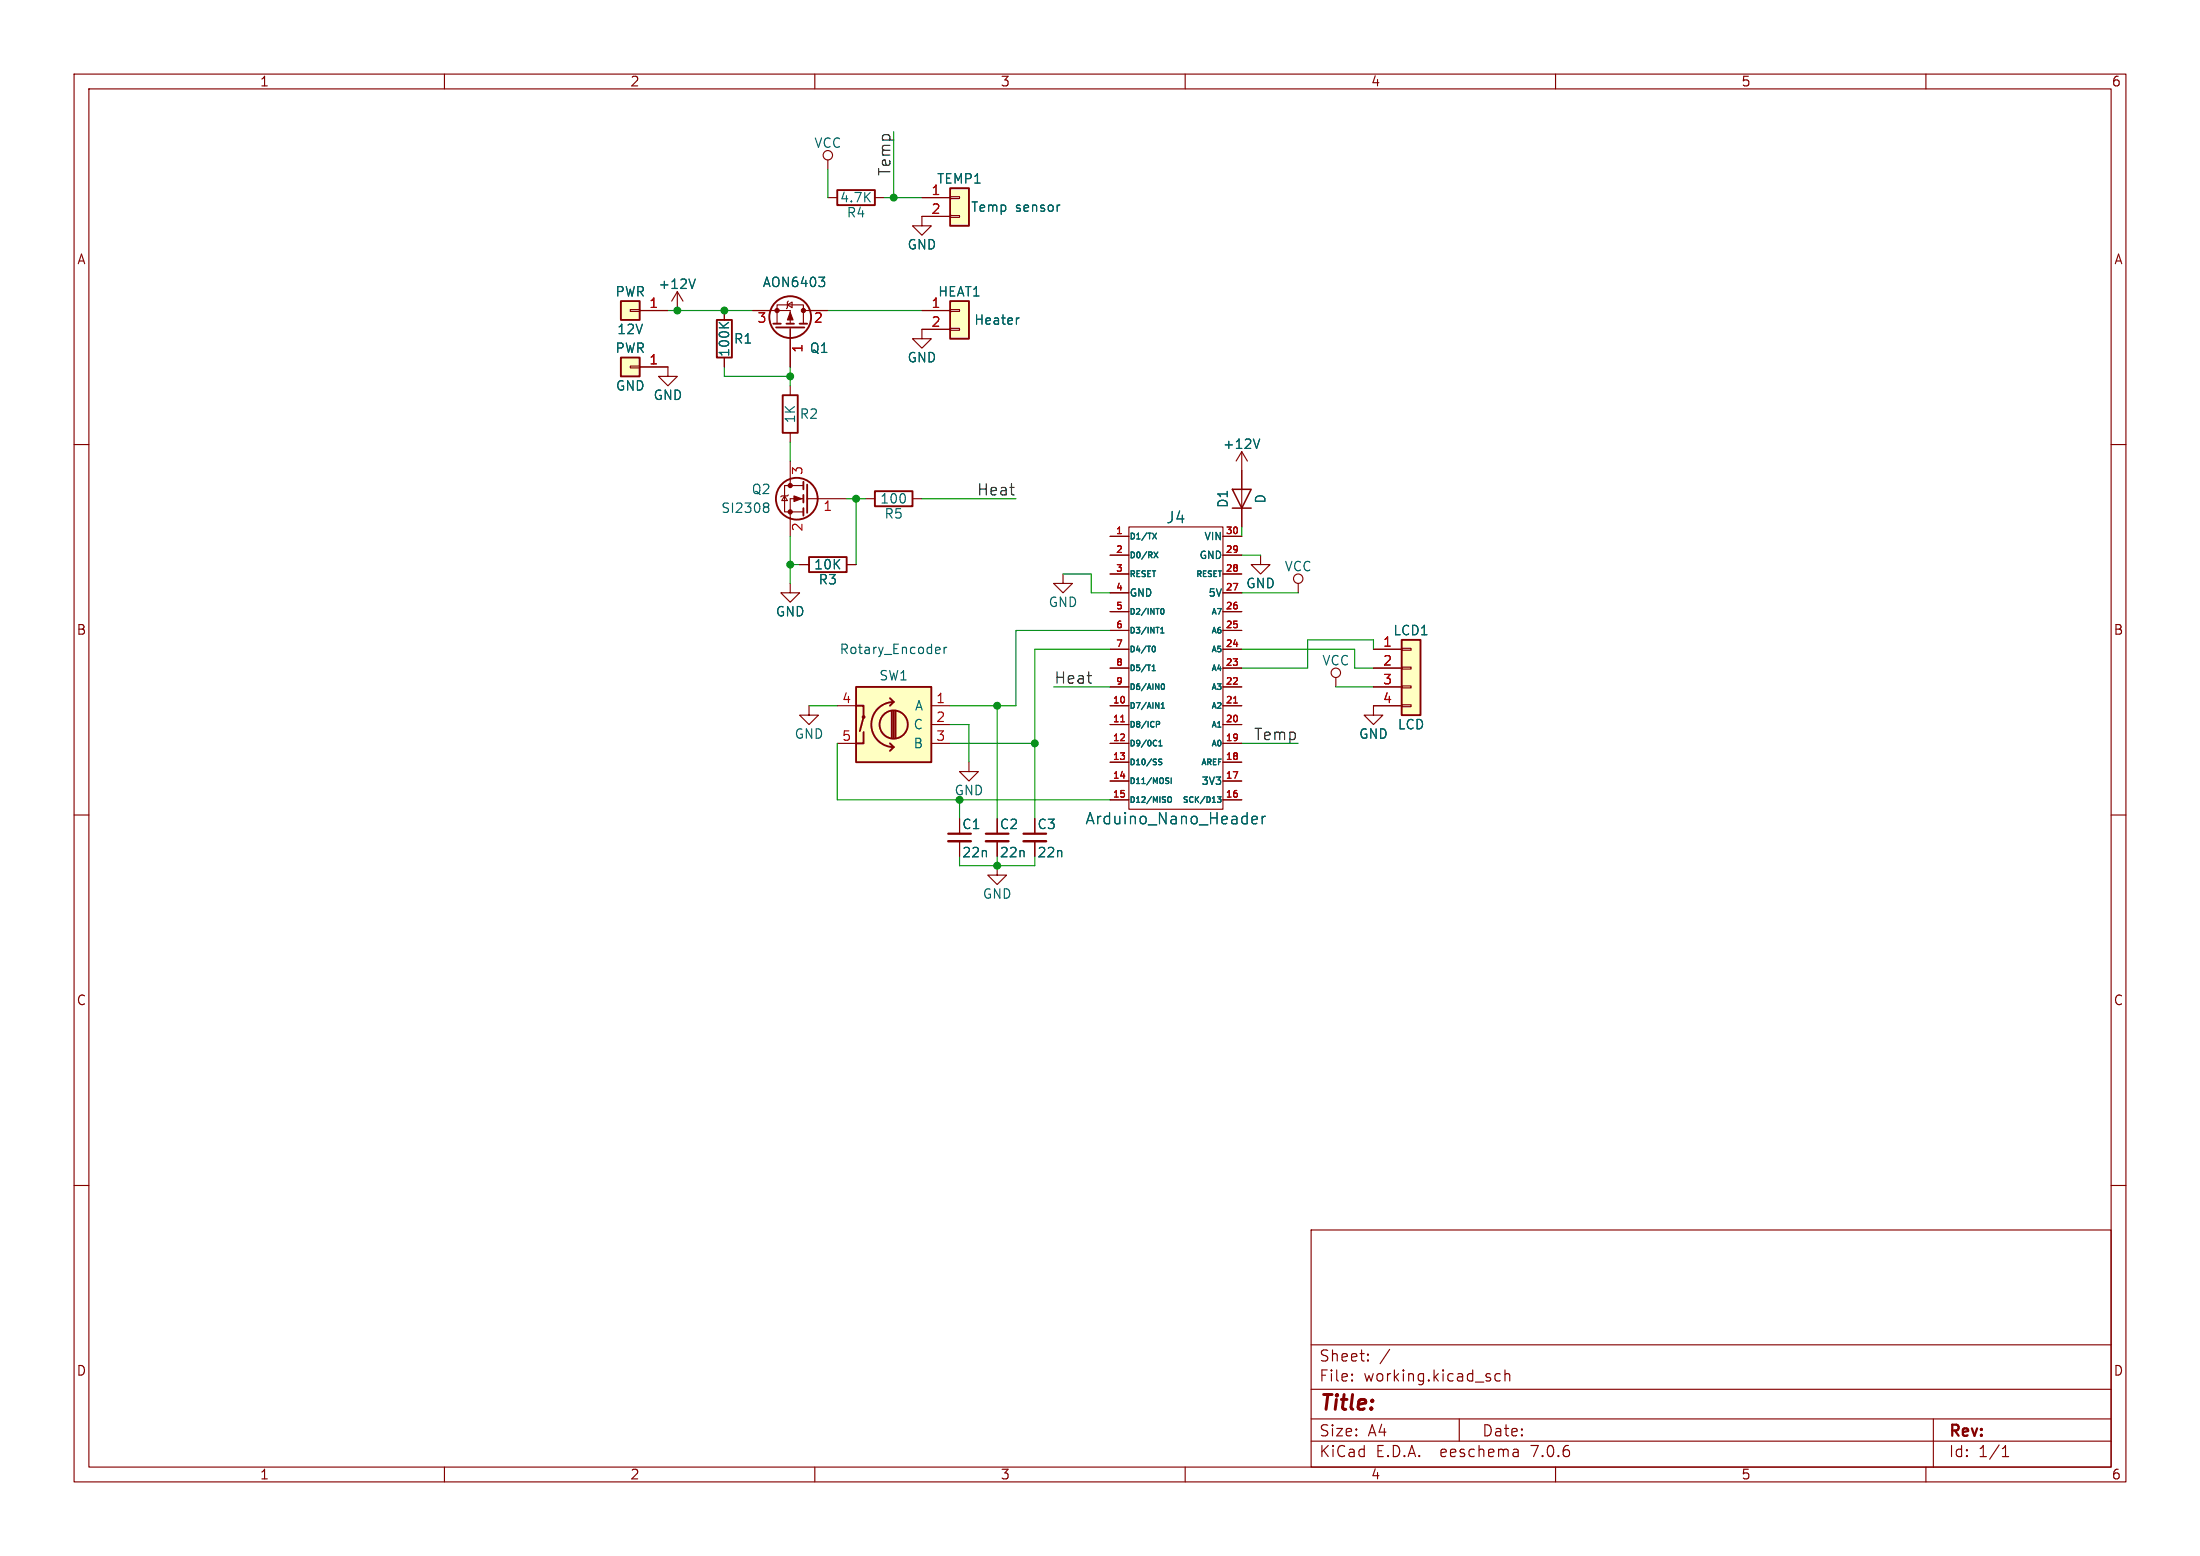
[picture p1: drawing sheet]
(kicad_sch (version 20230121) (generator eeschema)

 (paper "A4")

 (lib_symbols
  (symbol "Heater12VControl-rescue:+12V" (power) (pin_names (offset 0)) (in_bom yes) (on_board yes)
   (property "Reference" "#PWR" (at 0 -3.81 0) (effects (font (size 1.27 1.27)) hide))
   (property "Value" "+12V" (at 0 3.556 0) (effects (font (size 1.27 1.27))))
   (property "Footprint" "" (at 0 0 0) (effects (font (size 1.27 1.27)) hide))
   (property "Datasheet" "" (at 0 0 0) (effects (font (size 1.27 1.27)) hide))
   (symbol "+12V_0_1"
    (polyline (pts (xy -0.762 1.27) (xy 0 2.54)) (stroke (width 0) (type solid)) (fill (type none)))
    (polyline (pts (xy 0 0) (xy 0 2.54)) (stroke (width 0) (type solid)) (fill (type none)))
    (polyline (pts (xy 0 2.54) (xy 0.762 1.27)) (stroke (width 0) (type solid)) (fill (type none))))
   (symbol "+12V_1_1"
    (pin power_in line (at 0 0 90) (length 0) hide (name "+12V" (effects (font (size 1.27 1.27)))) (number "1" (effects (font (size 1.27 1.27)))))))
  (symbol "Heater12VControl-rescue:Arduino_Nano_Header" (pin_names (offset 0.0254)) (in_bom yes) (on_board yes)
   (property "Reference" "J" (at 0 20.32 0) (effects (font (size 1.524 1.524))))
   (property "Value" "Arduino_Nano_Header" (at 0 -20.32 0) (effects (font (size 1.524 1.524))))
   (property "Footprint" "" (at 0 0 0) (effects (font (size 1.524 1.524))))
   (property "Datasheet" "" (at 0 0 0) (effects (font (size 1.524 1.524))))
   (symbol "Arduino_Nano_Header_0_1"
    (rectangle (start 6.35 -19.05) (end -6.35 19.05) (stroke (width 0) (type solid)) (fill (type none))))
   (symbol "Arduino_Nano_Header_1_1"
    (pin passive line (at -8.89 17.78 0) (length 2.54) (name "D1/TX" (effects (font (size 0.7874 0.7874)))) (number "1" (effects (font (size 0.889 0.889)))))
    (pin passive line (at -8.89 -5.08 0) (length 2.54) (name "D7/AIN1" (effects (font (size 0.762 0.762)))) (number "10" (effects (font (size 0.889 0.889)))))
    (pin passive line (at -8.89 -7.62 0) (length 2.54) (name "D8/ICP" (effects (font (size 0.762 0.762)))) (number "11" (effects (font (size 0.889 0.889)))))
    (pin passive line (at -8.89 -10.16 0) (length 2.54) (name "D9/0C1" (effects (font (size 0.762 0.762)))) (number "12" (effects (font (size 0.889 0.889)))))
    (pin passive line (at -8.89 -12.7 0) (length 2.54) (name "D10/SS" (effects (font (size 0.762 0.762)))) (number "13" (effects (font (size 0.889 0.889)))))
    (pin passive line (at -8.89 -15.24 0) (length 2.54) (name "D11/MOSI" (effects (font (size 0.762 0.762)))) (number "14" (effects (font (size 0.889 0.889)))))
    (pin passive line (at -8.89 -17.78 0) (length 2.54) (name "D12/MISO" (effects (font (size 0.762 0.762)))) (number "15" (effects (font (size 0.889 0.889)))))
    (pin passive line (at 8.89 -17.78 180) (length 2.54) (name "SCK/D13" (effects (font (size 0.762 0.762)))) (number "16" (effects (font (size 0.889 0.889)))))
    (pin passive line (at 8.89 -15.24 180) (length 2.54) (name "3V3" (effects (font (size 0.9906 0.9906)))) (number "17" (effects (font (size 0.889 0.889)))))
    (pin passive line (at 8.89 -12.7 180) (length 2.54) (name "AREF" (effects (font (size 0.762 0.762)))) (number "18" (effects (font (size 0.889 0.889)))))
    (pin passive line (at 8.89 -10.16 180) (length 2.54) (name "A0" (effects (font (size 0.762 0.762)))) (number "19" (effects (font (size 0.889 0.889)))))
    (pin passive line (at -8.89 15.24 0) (length 2.54) (name "D0/RX" (effects (font (size 0.7874 0.7874)))) (number "2" (effects (font (size 0.889 0.889)))))
    (pin passive line (at 8.89 -7.62 180) (length 2.54) (name "A1" (effects (font (size 0.762 0.762)))) (number "20" (effects (font (size 0.889 0.889)))))
    (pin passive line (at 8.89 -5.08 180) (length 2.54) (name "A2" (effects (font (size 0.762 0.762)))) (number "21" (effects (font (size 0.889 0.889)))))
    (pin passive line (at 8.89 -2.54 180) (length 2.54) (name "A3" (effects (font (size 0.762 0.762)))) (number "22" (effects (font (size 0.889 0.889)))))
    (pin passive line (at 8.89 0 180) (length 2.54) (name "A4" (effects (font (size 0.762 0.762)))) (number "23" (effects (font (size 0.889 0.889)))))
    (pin passive line (at 8.89 2.54 180) (length 2.54) (name "A5" (effects (font (size 0.762 0.762)))) (number "24" (effects (font (size 0.889 0.889)))))
    (pin passive line (at 8.89 5.08 180) (length 2.54) (name "A6" (effects (font (size 0.762 0.762)))) (number "25" (effects (font (size 0.889 0.889)))))
    (pin passive line (at 8.89 7.62 180) (length 2.54) (name "A7" (effects (font (size 0.762 0.762)))) (number "26" (effects (font (size 0.889 0.889)))))
    (pin passive line (at 8.89 10.16 180) (length 2.54) (name "5V" (effects (font (size 0.9906 0.9906)))) (number "27" (effects (font (size 0.889 0.889)))))
    (pin passive line (at 8.89 12.7 180) (length 2.54) (name "RESET" (effects (font (size 0.762 0.762)))) (number "28" (effects (font (size 0.889 0.889)))))
    (pin passive line (at 8.89 15.24 180) (length 2.54) (name "GND" (effects (font (size 0.9906 0.9906)))) (number "29" (effects (font (size 0.889 0.889)))))
    (pin passive line (at -8.89 12.7 0) (length 2.54) (name "RESET" (effects (font (size 0.7874 0.7874)))) (number "3" (effects (font (size 0.889 0.889)))))
    (pin passive line (at 8.89 17.78 180) (length 2.54) (name "VIN" (effects (font (size 0.9906 0.9906)))) (number "30" (effects (font (size 0.889 0.889)))))
    (pin passive line (at -8.89 10.16 0) (length 2.54) (name "GND" (effects (font (size 0.9906 0.9906)))) (number "4" (effects (font (size 0.889 0.889)))))
    (pin passive line (at -8.89 7.62 0) (length 2.54) (name "D2/INT0" (effects (font (size 0.762 0.762)))) (number "5" (effects (font (size 0.889 0.889)))))
    (pin passive line (at -8.89 5.08 0) (length 2.54) (name "D3/INT1" (effects (font (size 0.762 0.762)))) (number "6" (effects (font (size 0.889 0.889)))))
    (pin passive line (at -8.89 2.54 0) (length 2.54) (name "D4/T0" (effects (font (size 0.762 0.762)))) (number "7" (effects (font (size 0.889 0.889)))))
    (pin passive line (at -8.89 0 0) (length 2.54) (name "D5/T1" (effects (font (size 0.762 0.762)))) (number "8" (effects (font (size 0.889 0.889)))))
    (pin passive line (at -8.89 -2.54 0) (length 2.54) (name "D6/AIN0" (effects (font (size 0.762 0.762)))) (number "9" (effects (font (size 0.889 0.889)))))))
  (symbol "Heater12VControl-rescue:C_Small" (pin_numbers hide) (pin_names (offset 0.254) hide) (in_bom yes) (on_board yes)
   (property "Reference" "C" (at 0.254 1.778 0) (effects (font (size 1.27 1.27)) (justify left)))
   (property "Value" "C_Small" (at 0.254 -2.032 0) (effects (font (size 1.27 1.27)) (justify left)))
   (property "Footprint" "" (at 0 0 0) (effects (font (size 1.27 1.27)) hide))
   (property "Datasheet" "" (at 0 0 0) (effects (font (size 1.27 1.27)) hide))
   (symbol "C_Small_0_1"
    (polyline (pts (xy -1.524 -0.508) (xy 1.524 -0.508)) (stroke (width 0.3302) (type solid)) (fill (type none)))
    (polyline (pts (xy -1.524 0.508) (xy 1.524 0.508)) (stroke (width 0.3048) (type solid)) (fill (type none))))
   (symbol "C_Small_1_1"
    (pin passive line (at 0 2.54 270) (length 2.032) (name "~" (effects (font (size 1.27 1.27)))) (number "1" (effects (font (size 1.27 1.27)))))
    (pin passive line (at 0 -2.54 90) (length 2.032) (name "~" (effects (font (size 1.27 1.27)))) (number "2" (effects (font (size 1.27 1.27)))))))
  (symbol "Heater12VControl-rescue:Conn_01x01" (pin_names (offset 1.016) hide) (in_bom yes) (on_board yes)
   (property "Reference" "J" (at 0 2.54 0) (effects (font (size 1.27 1.27))))
   (property "Value" "Conn_01x01" (at 0 -2.54 0) (effects (font (size 1.27 1.27))))
   (property "Footprint" "" (at 0 0 0) (effects (font (size 1.27 1.27)) hide))
   (property "Datasheet" "" (at 0 0 0) (effects (font (size 1.27 1.27)) hide))
   (symbol "Conn_01x01_1_1"
    (rectangle (start -1.27 0.127) (end 0 -0.127) (stroke (width 0.1524) (type solid)) (fill (type none)))
    (rectangle (start -1.27 1.27) (end 1.27 -1.27) (stroke (width 0.254) (type solid)) (fill (type background)))
    (pin passive line (at -5.08 0 0) (length 3.81) (name "Pin_1" (effects (font (size 1.27 1.27)))) (number "1" (effects (font (size 1.27 1.27)))))))
  (symbol "Heater12VControl-rescue:Conn_01x02" (pin_names (offset 1.016) hide) (in_bom yes) (on_board yes)
   (property "Reference" "J" (at 0 2.54 0) (effects (font (size 1.27 1.27))))
   (property "Value" "Conn_01x02" (at 0 -5.08 0) (effects (font (size 1.27 1.27))))
   (property "Footprint" "" (at 0 0 0) (effects (font (size 1.27 1.27)) hide))
   (property "Datasheet" "" (at 0 0 0) (effects (font (size 1.27 1.27)) hide))
   (symbol "Conn_01x02_1_1"
    (rectangle (start -1.27 -2.413) (end 0 -2.667) (stroke (width 0.1524) (type solid)) (fill (type none)))
    (rectangle (start -1.27 0.127) (end 0 -0.127) (stroke (width 0.1524) (type solid)) (fill (type none)))
    (rectangle (start -1.27 1.27) (end 1.27 -3.81) (stroke (width 0.254) (type solid)) (fill (type background)))
    (pin passive line (at -5.08 0 0) (length 3.81) (name "Pin_1" (effects (font (size 1.27 1.27)))) (number "1" (effects (font (size 1.27 1.27)))))
    (pin passive line (at -5.08 -2.54 0) (length 3.81) (name "Pin_2" (effects (font (size 1.27 1.27)))) (number "2" (effects (font (size 1.27 1.27)))))))
  (symbol "Heater12VControl-rescue:Conn_01x04" (pin_names (offset 1.016) hide) (in_bom yes) (on_board yes)
   (property "Reference" "J" (at 0 5.08 0) (effects (font (size 1.27 1.27))))
   (property "Value" "Conn_01x04" (at 0 -7.62 0) (effects (font (size 1.27 1.27))))
   (property "Footprint" "" (at 0 0 0) (effects (font (size 1.27 1.27)) hide))
   (property "Datasheet" "" (at 0 0 0) (effects (font (size 1.27 1.27)) hide))
   (symbol "Conn_01x04_1_1"
    (rectangle (start -1.27 -4.953) (end 0 -5.207) (stroke (width 0.1524) (type solid)) (fill (type none)))
    (rectangle (start -1.27 -2.413) (end 0 -2.667) (stroke (width 0.1524) (type solid)) (fill (type none)))
    (rectangle (start -1.27 0.127) (end 0 -0.127) (stroke (width 0.1524) (type solid)) (fill (type none)))
    (rectangle (start -1.27 2.667) (end 0 2.413) (stroke (width 0.1524) (type solid)) (fill (type none)))
    (rectangle (start -1.27 3.81) (end 1.27 -6.35) (stroke (width 0.254) (type solid)) (fill (type background)))
    (pin passive line (at -5.08 2.54 0) (length 3.81) (name "Pin_1" (effects (font (size 1.27 1.27)))) (number "1" (effects (font (size 1.27 1.27)))))
    (pin passive line (at -5.08 0 0) (length 3.81) (name "Pin_2" (effects (font (size 1.27 1.27)))) (number "2" (effects (font (size 1.27 1.27)))))
    (pin passive line (at -5.08 -2.54 0) (length 3.81) (name "Pin_3" (effects (font (size 1.27 1.27)))) (number "3" (effects (font (size 1.27 1.27)))))
    (pin passive line (at -5.08 -5.08 0) (length 3.81) (name "Pin_4" (effects (font (size 1.27 1.27)))) (number "4" (effects (font (size 1.27 1.27)))))))
  (symbol "Heater12VControl-rescue:D" (pin_numbers hide) (pin_names (offset 1.016) hide) (in_bom yes) (on_board yes)
   (property "Reference" "D" (at 0 2.54 0) (effects (font (size 1.27 1.27))))
   (property "Value" "D" (at 0 -2.54 0) (effects (font (size 1.27 1.27))))
   (property "Footprint" "" (at 0 0 0) (effects (font (size 1.27 1.27)) hide))
   (property "Datasheet" "" (at 0 0 0) (effects (font (size 1.27 1.27)) hide))
   (symbol "D_0_1"
    (polyline (pts (xy -1.27 1.27) (xy -1.27 -1.27)) (stroke (width 0.2032) (type solid)) (fill (type none)))
    (polyline (pts (xy 1.27 0) (xy -1.27 0)) (stroke (width 0) (type solid)) (fill (type none)))
    (polyline (pts (xy 1.27 1.27) (xy 1.27 -1.27) (xy -1.27 0) (xy 1.27 1.27)) (stroke (width 0.2032) (type solid)) (fill (type none))))
   (symbol "D_1_1"
    (pin passive line (at -3.81 0 0) (length 2.54) (name "K" (effects (font (size 1.27 1.27)))) (number "1" (effects (font (size 1.27 1.27)))))
    (pin passive line (at 3.81 0 180) (length 2.54) (name "A" (effects (font (size 1.27 1.27)))) (number "2" (effects (font (size 1.27 1.27)))))))
  (symbol "Heater12VControl-rescue:GND" (power) (pin_names (offset 0)) (in_bom yes) (on_board yes)
   (property "Reference" "#PWR" (at 0 -6.35 0) (effects (font (size 1.27 1.27)) hide))
   (property "Value" "GND" (at 0 -3.81 0) (effects (font (size 1.27 1.27))))
   (property "Footprint" "" (at 0 0 0) (effects (font (size 1.27 1.27)) hide))
   (property "Datasheet" "" (at 0 0 0) (effects (font (size 1.27 1.27)) hide))
   (symbol "GND_0_1"
    (polyline (pts (xy 0 0) (xy 0 -1.27) (xy 1.27 -1.27) (xy 0 -2.54) (xy -1.27 -1.27) (xy 0 -1.27)) (stroke (width 0) (type solid)) (fill (type none))))
   (symbol "GND_1_1"
    (pin power_in line (at 0 0 270) (length 0) hide (name "GND" (effects (font (size 1.27 1.27)))) (number "1" (effects (font (size 1.27 1.27)))))))
  (symbol "Heater12VControl-rescue:Q_NMOS_GSD" (pin_names (offset 0) hide) (in_bom yes) (on_board yes)
   (property "Reference" "Q" (at 5.08 1.27 0) (effects (font (size 1.27 1.27)) (justify left)))
   (property "Value" "Q_NMOS_GSD" (at 5.08 -1.27 0) (effects (font (size 1.27 1.27)) (justify left)))
   (property "Footprint" "" (at 5.08 2.54 0) (effects (font (size 1.27 1.27)) hide))
   (property "Datasheet" "" (at 0 0 0) (effects (font (size 1.27 1.27)) hide))
   (symbol "Q_NMOS_GSD_0_1"
    (polyline (pts (xy 0.0508 0) (xy 0.254 0)) (stroke (width 0) (type solid)) (fill (type none)))
    (polyline (pts (xy 0.762 -1.778) (xy 2.54 -1.778)) (stroke (width 0) (type solid)) (fill (type none)))
    (polyline (pts (xy 0.762 -1.27) (xy 0.762 -2.286)) (stroke (width 0.254) (type solid)) (fill (type none)))
    (polyline (pts (xy 0.762 0) (xy 2.54 0)) (stroke (width 0) (type solid)) (fill (type none)))
    (polyline (pts (xy 0.762 0.508) (xy 0.762 -0.508)) (stroke (width 0.254) (type solid)) (fill (type none)))
    (polyline (pts (xy 0.762 1.778) (xy 2.54 1.778)) (stroke (width 0) (type solid)) (fill (type none)))
    (polyline (pts (xy 0.762 2.286) (xy 0.762 1.27)) (stroke (width 0.254) (type solid)) (fill (type none)))
    (polyline (pts (xy 2.54 -1.778) (xy 2.54 -2.54)) (stroke (width 0) (type solid)) (fill (type none)))
    (polyline (pts (xy 2.54 -1.778) (xy 2.54 0)) (stroke (width 0) (type solid)) (fill (type none)))
    (polyline (pts (xy 2.54 2.54) (xy 2.54 1.778)) (stroke (width 0) (type solid)) (fill (type none)))
    (polyline (pts (xy 0.254 1.905) (xy 0.254 -1.905) (xy 0.254 -1.905)) (stroke (width 0.254) (type solid)) (fill (type none)))
    (polyline (pts (xy 1.016 0) (xy 2.032 0.381) (xy 2.032 -0.381) (xy 1.016 0)) (stroke (width 0) (type solid)) (fill (type outline)))
    (polyline (pts (xy 2.54 -1.778) (xy 3.302 -1.778) (xy 3.302 1.778) (xy 2.54 1.778)) (stroke (width 0) (type solid)) (fill (type none)))
    (polyline (pts (xy 2.794 0.508) (xy 2.921 0.381) (xy 3.683 0.381) (xy 3.81 0.254)) (stroke (width 0) (type solid)) (fill (type none)))
    (polyline (pts (xy 3.302 0.381) (xy 2.921 -0.254) (xy 3.683 -0.254) (xy 3.302 0.381)) (stroke (width 0) (type solid)) (fill (type none)))
    (circle (center 1.651 0) (radius 2.8194) (stroke (width 0.254) (type solid)) (fill (type none)))
    (circle (center 2.54 -1.778) (radius 0.2794) (stroke (width 0) (type solid)) (fill (type outline)))
    (circle (center 2.54 1.778) (radius 0.2794) (stroke (width 0) (type solid)) (fill (type outline))))
   (symbol "Q_NMOS_GSD_1_1"
    (pin input line (at -5.08 0 0) (length 5.08) (name "G" (effects (font (size 1.27 1.27)))) (number "1" (effects (font (size 1.27 1.27)))))
    (pin passive line (at 2.54 -5.08 90) (length 2.54) (name "S" (effects (font (size 1.27 1.27)))) (number "2" (effects (font (size 1.27 1.27)))))
    (pin passive line (at 2.54 5.08 270) (length 2.54) (name "D" (effects (font (size 1.27 1.27)))) (number "3" (effects (font (size 1.27 1.27)))))))
  (symbol "Heater12VControl-rescue:Q_PMOS_GDS" (pin_names (offset 0) hide) (in_bom yes) (on_board yes)
   (property "Reference" "Q" (at 5.08 1.27 0) (effects (font (size 1.27 1.27)) (justify left)))
   (property "Value" "Q_PMOS_GDS" (at 5.08 -1.27 0) (effects (font (size 1.27 1.27)) (justify left)))
   (property "Footprint" "" (at 5.08 2.54 0) (effects (font (size 1.27 1.27)) hide))
   (property "Datasheet" "" (at 0 0 0) (effects (font (size 1.27 1.27)) hide))
   (symbol "Q_PMOS_GDS_0_1"
    (polyline (pts (xy 0.0508 0) (xy 0.254 0)) (stroke (width 0) (type solid)) (fill (type none)))
    (polyline (pts (xy 0.762 -1.778) (xy 2.54 -1.778)) (stroke (width 0) (type solid)) (fill (type none)))
    (polyline (pts (xy 0.762 -1.27) (xy 0.762 -2.286)) (stroke (width 0.254) (type solid)) (fill (type none)))
    (polyline (pts (xy 0.762 0) (xy 2.54 0)) (stroke (width 0) (type solid)) (fill (type none)))
    (polyline (pts (xy 0.762 0.508) (xy 0.762 -0.508)) (stroke (width 0.254) (type solid)) (fill (type none)))
    (polyline (pts (xy 0.762 1.778) (xy 2.54 1.778)) (stroke (width 0) (type solid)) (fill (type none)))
    (polyline (pts (xy 0.762 2.286) (xy 0.762 1.27)) (stroke (width 0.254) (type solid)) (fill (type none)))
    (polyline (pts (xy 2.54 -1.778) (xy 2.54 -2.54)) (stroke (width 0) (type solid)) (fill (type none)))
    (polyline (pts (xy 2.54 -1.778) (xy 2.54 0)) (stroke (width 0) (type solid)) (fill (type none)))
    (polyline (pts (xy 2.54 2.54) (xy 2.54 1.778)) (stroke (width 0) (type solid)) (fill (type none)))
    (polyline (pts (xy 0.254 1.905) (xy 0.254 -1.905) (xy 0.254 -1.905)) (stroke (width 0.254) (type solid)) (fill (type none)))
    (polyline (pts (xy 2.286 0) (xy 1.27 -0.381) (xy 1.27 0.381) (xy 2.286 0)) (stroke (width 0) (type solid)) (fill (type outline)))
    (polyline (pts (xy 2.54 -1.778) (xy 3.302 -1.778) (xy 3.302 1.778) (xy 2.54 1.778)) (stroke (width 0) (type solid)) (fill (type none)))
    (polyline (pts (xy 2.794 -0.508) (xy 2.921 -0.381) (xy 3.683 -0.381) (xy 3.81 -0.254)) (stroke (width 0) (type solid)) (fill (type none)))
    (polyline (pts (xy 3.302 -0.381) (xy 2.921 0.254) (xy 3.683 0.254) (xy 3.302 -0.381)) (stroke (width 0) (type solid)) (fill (type none)))
    (circle (center 1.651 0) (radius 2.8194) (stroke (width 0.254) (type solid)) (fill (type none)))
    (circle (center 2.54 -1.778) (radius 0.2794) (stroke (width 0) (type solid)) (fill (type outline)))
    (circle (center 2.54 1.778) (radius 0.2794) (stroke (width 0) (type solid)) (fill (type outline))))
   (symbol "Q_PMOS_GDS_1_1"
    (pin input line (at -5.08 0 0) (length 5.08) (name "G" (effects (font (size 1.27 1.27)))) (number "1" (effects (font (size 1.27 1.27)))))
    (pin passive line (at 2.54 5.08 270) (length 2.54) (name "D" (effects (font (size 1.27 1.27)))) (number "2" (effects (font (size 1.27 1.27)))))
    (pin passive line (at 2.54 -5.08 90) (length 2.54) (name "S" (effects (font (size 1.27 1.27)))) (number "3" (effects (font (size 1.27 1.27)))))))
  (symbol "Heater12VControl-rescue:R" (pin_numbers hide) (pin_names (offset 0)) (in_bom yes) (on_board yes)
   (property "Reference" "R" (at 2.032 0 90) (effects (font (size 1.27 1.27))))
   (property "Value" "R" (at 0 0 90) (effects (font (size 1.27 1.27))))
   (property "Footprint" "" (at -1.778 0 90) (effects (font (size 1.27 1.27)) hide))
   (property "Datasheet" "" (at 0 0 0) (effects (font (size 1.27 1.27)) hide))
   (symbol "R_0_1"
    (rectangle (start -1.016 -2.54) (end 1.016 2.54) (stroke (width 0.254) (type solid)) (fill (type none))))
   (symbol "R_1_1"
    (pin passive line (at 0 3.81 270) (length 1.27) (name "~" (effects (font (size 1.27 1.27)))) (number "1" (effects (font (size 1.27 1.27)))))
    (pin passive line (at 0 -3.81 90) (length 1.27) (name "~" (effects (font (size 1.27 1.27)))) (number "2" (effects (font (size 1.27 1.27)))))))
  (symbol "Heater12VControl-rescue:Rotary_Encoder_Switch" (pin_names (offset 1.016)) (in_bom yes) (on_board yes)
   (property "Reference" "SW" (at 0 6.604 0) (effects (font (size 1.27 1.27))))
   (property "Value" "Rotary_Encoder_Switch" (at 0 -6.604 0) (effects (font (size 1.27 1.27))))
   (property "Footprint" "" (at -2.54 4.064 0) (effects (font (size 1.27 1.27)) hide))
   (property "Datasheet" "" (at 0 6.604 0) (effects (font (size 1.27 1.27)) hide))
   (symbol "Rotary_Encoder_Switch_0_1"
    (rectangle (start -5.08 5.08) (end 5.08 -5.08) (stroke (width 0.254) (type solid)) (fill (type background)))
    (arc (start 0 -3.048) (mid 3.0227 0) (end 0 3.048) (stroke (width 0.254) (type solid)) (fill (type none)))
    (polyline (pts (xy -0.254 -1.778) (xy -0.254 1.778)) (stroke (width 0.254) (type solid)) (fill (type none)))
    (polyline (pts (xy 0 -3.048) (xy 0.508 -3.556)) (stroke (width 0.254) (type solid)) (fill (type none)))
    (polyline (pts (xy 0 -3.048) (xy 0.508 -2.54)) (stroke (width 0.254) (type solid)) (fill (type none)))
    (polyline (pts (xy 0 -1.778) (xy 0 1.778)) (stroke (width 0.254) (type solid)) (fill (type none)))
    (polyline (pts (xy 0 3.048) (xy 0.508 2.54)) (stroke (width 0.254) (type solid)) (fill (type none)))
    (polyline (pts (xy 0.254 1.778) (xy 0.254 -1.778)) (stroke (width 0.254) (type solid)) (fill (type none)))
    (polyline (pts (xy 0.508 3.556) (xy 0 3.048)) (stroke (width 0.254) (type solid)) (fill (type none)))
    (polyline (pts (xy 4.064 1.016) (xy 4.572 -0.889)) (stroke (width 0.254) (type solid)) (fill (type none)))
    (polyline (pts (xy 5.08 -2.54) (xy 4.064 -2.54) (xy 4.064 -1.016)) (stroke (width 0.254) (type solid)) (fill (type none)))
    (polyline (pts (xy 5.08 2.54) (xy 4.064 2.54) (xy 4.064 1.016)) (stroke (width 0.254) (type solid)) (fill (type none)))
    (circle (center 0 0) (radius 1.905) (stroke (width 0.254) (type solid)) (fill (type none)))
    (circle (center 4.064 1.016) (radius 0.127) (stroke (width 0.254) (type solid)) (fill (type none))))
   (symbol "Rotary_Encoder_Switch_1_1"
    (pin input line (at -7.62 2.54 0) (length 2.54) (name "A" (effects (font (size 1.27 1.27)))) (number "1" (effects (font (size 1.27 1.27)))))
    (pin input line (at -7.62 0 0) (length 2.54) (name "C" (effects (font (size 1.27 1.27)))) (number "2" (effects (font (size 1.27 1.27)))))
    (pin input line (at -7.62 -2.54 0) (length 2.54) (name "B" (effects (font (size 1.27 1.27)))) (number "3" (effects (font (size 1.27 1.27)))))
    (pin input line (at 7.62 2.54 180) (length 2.54) (name "~" (effects (font (size 1.27 1.27)))) (number "4" (effects (font (size 1.27 1.27)))))
    (pin input line (at 7.62 -2.54 180) (length 2.54) (name "~" (effects (font (size 1.27 1.27)))) (number "5" (effects (font (size 1.27 1.27)))))))
  (symbol "Heater12VControl-rescue:VCC" (power) (pin_names (offset 0)) (in_bom yes) (on_board yes)
   (property "Reference" "#PWR" (at 0 -3.81 0) (effects (font (size 1.27 1.27)) hide))
   (property "Value" "VCC" (at 0 3.81 0) (effects (font (size 1.27 1.27))))
   (property "Footprint" "" (at 0 0 0) (effects (font (size 1.27 1.27)) hide))
   (property "Datasheet" "" (at 0 0 0) (effects (font (size 1.27 1.27)) hide))
   (symbol "VCC_0_1"
    (polyline (pts (xy 0 0) (xy 0 1.27)) (stroke (width 0) (type solid)) (fill (type none)))
    (circle (center 0 1.905) (radius 0.635) (stroke (width 0) (type solid)) (fill (type none))))
   (symbol "VCC_1_1"
    (pin power_in line (at 0 0 90) (length 0) hide (name "VCC" (effects (font (size 1.27 1.27)))) (number "1" (effects (font (size 1.27 1.27))))))))

 (junction (at 106.68 50.8) (diameter 0) (color 0 0 0 0))
 (junction (at 129.54 107.95) (diameter 0) (color 0 0 0 0))
 (junction (at 120.65 26.67) (diameter 0) (color 0 0 0 0))
 (junction (at 97.79 41.91) (diameter 0) (color 0 0 0 0))
 (junction (at 139.7 100.33) (diameter 0) (color 0 0 0 0))
 (junction (at 106.68 76.2) (diameter 0) (color 0 0 0 0))
 (junction (at 134.62 95.25) (diameter 0) (color 0 0 0 0))
 (junction (at 91.44 41.91) (diameter 0) (color 0 0 0 0))
 (junction (at 115.57 67.31) (diameter 0) (color 0 0 0 0))
 (junction (at 134.62 116.84) (diameter 0) (color 0 0 0 0))

 (wire (pts (xy 115.57 67.31) (xy 115.57 76.2)) (stroke (width 0) (type default)))
 (wire (pts (xy 137.16 85.09) (xy 149.86 85.09)) (stroke (width 0) (type default)))
 (wire (pts (xy 149.86 92.71) (xy 142.24 92.71)) (stroke (width 0) (type default)))
 (wire (pts (xy 128.27 95.25) (xy 134.62 95.25)) (stroke (width 0) (type default)))
 (wire (pts (xy 111.76 22.86) (xy 111.76 26.67)) (stroke (width 0) (type default)))
 (wire (pts (xy 147.32 80.01) (xy 147.32 77.47)) (stroke (width 0) (type default)))
 (wire (pts (xy 128.27 97.79) (xy 130.81 97.79)) (stroke (width 0) (type default)))
 (wire (pts (xy 128.27 100.33) (xy 139.7 100.33)) (stroke (width 0) (type default)))
 (wire (pts (xy 167.64 87.63) (xy 182.88 87.63)) (stroke (width 0) (type default)))
 (wire (pts (xy 130.81 97.79) (xy 130.81 102.87)) (stroke (width 0) (type default)))
 (wire (pts (xy 106.68 59.69) (xy 106.68 62.23)) (stroke (width 0) (type default)))
 (wire (pts (xy 107.95 76.2) (xy 106.68 76.2)) (stroke (width 0) (type default)))
 (wire (pts (xy 120.65 26.67) (xy 120.65 17.78)) (stroke (width 0) (type default)))
 (wire (pts (xy 124.46 41.91) (xy 111.76 41.91)) (stroke (width 0) (type default)))
 (wire (pts (xy 120.65 26.67) (xy 124.46 26.67)) (stroke (width 0) (type default)))
 (wire (pts (xy 124.46 67.31) (xy 137.16 67.31)) (stroke (width 0) (type default)))
 (wire (pts (xy 139.7 100.33) (xy 139.7 110.49)) (stroke (width 0) (type default)))
 (wire (pts (xy 182.88 90.17) (xy 185.42 90.17)) (stroke (width 0) (type default)))
 (wire (pts (xy 134.62 95.25) (xy 137.16 95.25)) (stroke (width 0) (type default)))
 (wire (pts (xy 167.64 71.12) (xy 167.64 72.39)) (stroke (width 0) (type default)))
 (wire (pts (xy 139.7 87.63) (xy 149.86 87.63)) (stroke (width 0) (type default)))
 (wire (pts (xy 129.54 116.84) (xy 134.62 116.84)) (stroke (width 0) (type default)))
 (wire (pts (xy 129.54 107.95) (xy 149.86 107.95)) (stroke (width 0) (type default)))
 (wire (pts (xy 180.34 92.71) (xy 185.42 92.71)) (stroke (width 0) (type default)))
 (wire (pts (xy 134.62 116.84) (xy 139.7 116.84)) (stroke (width 0) (type default)))
 (wire (pts (xy 106.68 50.8) (xy 97.79 50.8)) (stroke (width 0) (type default)))
 (wire (pts (xy 167.64 90.17) (xy 176.53 90.17)) (stroke (width 0) (type default)))
 (wire (pts (xy 119.38 26.67) (xy 120.65 26.67)) (stroke (width 0) (type default)))
 (wire (pts (xy 139.7 87.63) (xy 139.7 100.33)) (stroke (width 0) (type default)))
 (wire (pts (xy 134.62 116.84) (xy 134.62 115.57)) (stroke (width 0) (type default)))
 (wire (pts (xy 106.68 50.8) (xy 106.68 52.07)) (stroke (width 0) (type default)))
 (wire (pts (xy 167.64 100.33) (xy 175.26 100.33)) (stroke (width 0) (type default)))
 (wire (pts (xy 113.03 100.33) (xy 113.03 107.95)) (stroke (width 0) (type default)))
 (wire (pts (xy 106.68 76.2) (xy 106.68 78.74)) (stroke (width 0) (type default)))
 (wire (pts (xy 113.03 107.95) (xy 129.54 107.95)) (stroke (width 0) (type default)))
 (wire (pts (xy 167.64 80.01) (xy 175.26 80.01)) (stroke (width 0) (type default)))
 (wire (pts (xy 176.53 86.36) (xy 185.42 86.36)) (stroke (width 0) (type default)))
 (wire (pts (xy 109.22 95.25) (xy 113.03 95.25)) (stroke (width 0) (type default)))
 (wire (pts (xy 97.79 50.8) (xy 97.79 49.53)) (stroke (width 0) (type default)))
 (wire (pts (xy 185.42 86.36) (xy 185.42 87.63)) (stroke (width 0) (type default)))
 (wire (pts (xy 90.17 41.91) (xy 91.44 41.91)) (stroke (width 0) (type default)))
 (wire (pts (xy 147.32 77.47) (xy 143.51 77.47)) (stroke (width 0) (type default)))
 (wire (pts (xy 167.64 74.93) (xy 170.18 74.93)) (stroke (width 0) (type default)))
 (wire (pts (xy 182.88 87.63) (xy 182.88 90.17)) (stroke (width 0) (type default)))
 (wire (pts (xy 149.86 80.01) (xy 147.32 80.01)) (stroke (width 0) (type default)))
 (wire (pts (xy 106.68 49.53) (xy 106.68 50.8)) (stroke (width 0) (type default)))
 (wire (pts (xy 176.53 90.17) (xy 176.53 86.36)) (stroke (width 0) (type default)))
 (wire (pts (xy 91.44 41.91) (xy 97.79 41.91)) (stroke (width 0) (type default)))
 (wire (pts (xy 129.54 110.49) (xy 129.54 107.95)) (stroke (width 0) (type default)))
 (wire (pts (xy 97.79 41.91) (xy 101.6 41.91)) (stroke (width 0) (type default)))
 (wire (pts (xy 137.16 95.25) (xy 137.16 85.09)) (stroke (width 0) (type default)))
 (wire (pts (xy 134.62 110.49) (xy 134.62 95.25)) (stroke (width 0) (type default)))
 (wire (pts (xy 106.68 72.39) (xy 106.68 76.2)) (stroke (width 0) (type default)))
 (wire (pts (xy 129.54 115.57) (xy 129.54 116.84)) (stroke (width 0) (type default)))
 (wire (pts (xy 114.3 67.31) (xy 115.57 67.31)) (stroke (width 0) (type default)))
 (wire (pts (xy 139.7 116.84) (xy 139.7 115.57)) (stroke (width 0) (type default)))
 (wire (pts (xy 115.57 67.31) (xy 116.84 67.31)) (stroke (width 0) (type default)))

 (label "Temp" (at 175.26 100.33 180) (effects (font (size 1.524 1.524)) (justify right bottom)))
 (label "Heat" (at 142.24 92.71 0) (effects (font (size 1.524 1.524)) (justify left bottom)))
 (label "Temp" (at 120.65 17.78 270) (effects (font (size 1.524 1.524)) (justify right bottom)))
 (label "Heat" (at 137.16 67.31 180) (effects (font (size 1.524 1.524)) (justify right bottom)))

 (symbol (lib_id "Heater12VControl-rescue:Conn_01x02") (at 129.54 41.91 0) (unit 1) (in_bom yes) (on_board yes) (dnp no)
  (property "Reference" "HEAT1" (at 129.54 39.37 0) (effects (font (size 1.27 1.27))))
  (property "Value" "Heater" (at 134.62 43.18 0) (effects (font (size 1.27 1.27))))
  (property "Footprint" "Pin_Headers:Pin_Header_Straight_1x02_Pitch2.54mm" (at 129.54 41.91 0) (effects (font (size 1.27 1.27)) hide))
  (property "Datasheet" "" (at 129.54 41.91 0) (effects (font (size 1.27 1.27)) hide)) (pin "1") (pin "2"))

 (symbol (lib_id "Heater12VControl-rescue:GND") (at 90.17 49.53 0) (unit 1) (in_bom yes) (on_board yes) (dnp no)
  (property "Reference" "#PWR1" (at 90.17 55.88 0) (effects (font (size 1.27 1.27)) hide))
  (property "Value" "GND" (at 90.17 53.34 0) (effects (font (size 1.27 1.27))))
  (property "Footprint" "" (at 90.17 49.53 0) (effects (font (size 1.27 1.27)) hide))
  (property "Datasheet" "" (at 90.17 49.53 0) (effects (font (size 1.27 1.27)) hide)) (pin "1"))

 (symbol (lib_id "Heater12VControl-rescue:Q_NMOS_GSD") (at 109.22 67.31 0) (mirror y) (unit 1) (in_bom yes) (on_board yes) (dnp no)
  (property "Reference" "Q2" (at 104.14 66.04 0) (effects (font (size 1.27 1.27)) (justify left)))
  (property "Value" "SI2308" (at 104.14 68.58 0) (effects (font (size 1.27 1.27)) (justify left)))
  (property "Footprint" "TO_SOT_Packages_SMD:SOT-23" (at 104.14 64.77 0) (effects (font (size 1.27 1.27)) hide))
  (property "Datasheet" "" (at 109.22 67.31 0) (effects (font (size 1.27 1.27)) hide)) (pin "1") (pin "2") (pin "3"))

 (symbol (lib_id "Heater12VControl-rescue:Conn_01x02") (at 129.54 26.67 0) (unit 1) (in_bom yes) (on_board yes) (dnp no)
  (property "Reference" "TEMP1" (at 129.54 24.13 0) (effects (font (size 1.27 1.27))))
  (property "Value" "Temp sensor" (at 137.16 27.94 0) (effects (font (size 1.27 1.27))))
  (property "Footprint" "Pin_Headers:Pin_Header_Straight_1x02_Pitch2.54mm" (at 129.54 26.67 0) (effects (font (size 1.27 1.27)) hide))
  (property "Datasheet" "" (at 129.54 26.67 0) (effects (font (size 1.27 1.27)) hide)) (pin "1") (pin "2"))

 (symbol (lib_id "Heater12VControl-rescue:GND") (at 124.46 29.21 0) (unit 1) (in_bom yes) (on_board yes) (dnp no)
  (property "Reference" "#PWR6" (at 124.46 35.56 0) (effects (font (size 1.27 1.27)) hide))
  (property "Value" "GND" (at 124.46 33.02 0) (effects (font (size 1.27 1.27))))
  (property "Footprint" "" (at 124.46 29.21 0) (effects (font (size 1.27 1.27)) hide))
  (property "Datasheet" "" (at 124.46 29.21 0) (effects (font (size 1.27 1.27)) hide)) (pin "1"))

 (symbol (lib_id "Heater12VControl-rescue:R") (at 115.57 26.67 270) (unit 1) (in_bom yes) (on_board yes) (dnp no)
  (property "Reference" "R4" (at 115.57 28.702 90) (effects (font (size 1.27 1.27))))
  (property "Value" "4.7K" (at 115.57 26.67 90) (effects (font (size 1.27 1.27))))
  (property "Footprint" "Resistors_SMD:R_0603" (at 115.57 24.892 90) (effects (font (size 1.27 1.27)) hide))
  (property "Datasheet" "" (at 115.57 26.67 0) (effects (font (size 1.27 1.27)) hide)) (pin "1") (pin "2"))

 (symbol (lib_id "Heater12VControl-rescue:VCC") (at 111.76 22.86 0) (unit 1) (in_bom yes) (on_board yes) (dnp no)
  (property "Reference" "#PWR5" (at 111.76 26.67 0) (effects (font (size 1.27 1.27)) hide))
  (property "Value" "VCC" (at 111.76 19.304 0) (effects (font (size 1.27 1.27))))
  (property "Footprint" "" (at 111.76 22.86 0) (effects (font (size 1.27 1.27)) hide))
  (property "Datasheet" "" (at 111.76 22.86 0) (effects (font (size 1.27 1.27)) hide)) (pin "1"))

 (symbol (lib_id "Heater12VControl-rescue:Q_PMOS_GDS") (at 106.68 44.45 270) (mirror x) (unit 1) (in_bom yes) (on_board yes) (dnp no)
  (property "Reference" "Q1" (at 109.22 46.99 90) (effects (font (size 1.27 1.27)) (justify left)))
  (property "Value" "AON6403" (at 102.87 38.1 90) (effects (font (size 1.27 1.27)) (justify left)))
  (property "Footprint" "KiCadCustomLibs:DFN-8-1EP_6x5mm" (at 109.22 39.37 0) (effects (font (size 1.27 1.27)) hide))
  (property "Datasheet" "" (at 106.68 44.45 0) (effects (font (size 1.27 1.27)) hide)) (pin "1") (pin "2") (pin "3"))

 (symbol (lib_id "Heater12VControl-rescue:R") (at 106.68 55.88 0) (unit 1) (in_bom yes) (on_board yes) (dnp no)
  (property "Reference" "R2" (at 109.22 55.88 0) (effects (font (size 1.27 1.27))))
  (property "Value" "1K" (at 106.68 55.88 90) (effects (font (size 1.27 1.27))))
  (property "Footprint" "Resistors_SMD:R_0603" (at 104.902 55.88 90) (effects (font (size 1.27 1.27)) hide))
  (property "Datasheet" "" (at 106.68 55.88 0) (effects (font (size 1.27 1.27)) hide)) (pin "1") (pin "2"))

 (symbol (lib_id "Heater12VControl-rescue:R") (at 97.79 45.72 0) (unit 1) (in_bom yes) (on_board yes) (dnp no)
  (property "Reference" "R1" (at 100.33 45.72 0) (effects (font (size 1.27 1.27))))
  (property "Value" "100K" (at 97.79 45.72 90) (effects (font (size 1.27 1.27))))
  (property "Footprint" "Resistors_SMD:R_0603" (at 96.012 45.72 90) (effects (font (size 1.27 1.27)) hide))
  (property "Datasheet" "" (at 97.79 45.72 0) (effects (font (size 1.27 1.27)) hide)) (pin "1") (pin "2"))

 (symbol (lib_id "Heater12VControl-rescue:R") (at 111.76 76.2 270) (unit 1) (in_bom yes) (on_board yes) (dnp no)
  (property "Reference" "R3" (at 111.76 78.232 90) (effects (font (size 1.27 1.27))))
  (property "Value" "10K" (at 111.76 76.2 90) (effects (font (size 1.27 1.27))))
  (property "Footprint" "Resistors_SMD:R_0603" (at 111.76 74.422 90) (effects (font (size 1.27 1.27)) hide))
  (property "Datasheet" "" (at 111.76 76.2 0) (effects (font (size 1.27 1.27)) hide)) (pin "1") (pin "2"))

 (symbol (lib_id "Heater12VControl-rescue:R") (at 120.65 67.31 270) (unit 1) (in_bom yes) (on_board yes) (dnp no)
  (property "Reference" "R5" (at 120.65 69.342 90) (effects (font (size 1.27 1.27))))
  (property "Value" "100" (at 120.65 67.31 90) (effects (font (size 1.27 1.27))))
  (property "Footprint" "Resistors_SMD:R_0603" (at 120.65 65.532 90) (effects (font (size 1.27 1.27)) hide))
  (property "Datasheet" "" (at 120.65 67.31 0) (effects (font (size 1.27 1.27)) hide)) (pin "1") (pin "2"))

 (symbol (lib_id "Heater12VControl-rescue:GND") (at 106.68 78.74 0) (unit 1) (in_bom yes) (on_board yes) (dnp no)
  (property "Reference" "#PWR3" (at 106.68 85.09 0) (effects (font (size 1.27 1.27)) hide))
  (property "Value" "GND" (at 106.68 82.55 0) (effects (font (size 1.27 1.27))))
  (property "Footprint" "" (at 106.68 78.74 0) (effects (font (size 1.27 1.27)) hide))
  (property "Datasheet" "" (at 106.68 78.74 0) (effects (font (size 1.27 1.27)) hide)) (pin "1"))

 (symbol (lib_id "Heater12VControl-rescue:GND") (at 124.46 44.45 0) (unit 1) (in_bom yes) (on_board yes) (dnp no)
  (property "Reference" "#PWR7" (at 124.46 50.8 0) (effects (font (size 1.27 1.27)) hide))
  (property "Value" "GND" (at 124.46 48.26 0) (effects (font (size 1.27 1.27))))
  (property "Footprint" "" (at 124.46 44.45 0) (effects (font (size 1.27 1.27)) hide))
  (property "Datasheet" "" (at 124.46 44.45 0) (effects (font (size 1.27 1.27)) hide)) (pin "1"))

 (symbol (lib_id "Heater12VControl-rescue:Arduino_Nano_Header") (at 158.75 90.17 0) (unit 1) (in_bom yes) (on_board yes) (dnp no)
  (property "Reference" "J4" (at 158.75 69.85 0) (effects (font (size 1.524 1.524))))
  (property "Value" "Arduino_Nano_Header" (at 158.75 110.49 0) (effects (font (size 1.524 1.524))))
  (property "Footprint" "Modules:Arduino_Nano" (at 163.83 113.03 0) (effects (font (size 1.524 1.524)) hide))
  (property "Datasheet" "" (at 158.75 90.17 0) (effects (font (size 1.524 1.524)))) (pin "1") (pin "10") (pin "11") (pin "12") (pin "13") (pin "14") (pin "15") (pin "16") (pin "17") (pin "18") (pin "19") (pin "2") (pin "20") (pin "21") (pin "22") (pin "23") (pin "24") (pin "25") (pin "26") (pin "27") (pin "28") (pin "29") (pin "3") (pin "30") (pin "4") (pin "5") (pin "6") (pin "7") (pin "8") (pin "9"))

 (symbol (lib_id "Heater12VControl-rescue:VCC") (at 175.26 80.01 0) (unit 1) (in_bom yes) (on_board yes) (dnp no)
  (property "Reference" "#PWR13" (at 175.26 83.82 0) (effects (font (size 1.27 1.27)) hide))
  (property "Value" "VCC" (at 175.26 76.454 0) (effects (font (size 1.27 1.27))))
  (property "Footprint" "" (at 175.26 80.01 0) (effects (font (size 1.27 1.27)) hide))
  (property "Datasheet" "" (at 175.26 80.01 0) (effects (font (size 1.27 1.27)) hide)) (pin "1"))

 (symbol (lib_id "Heater12VControl-rescue:GND") (at 143.51 77.47 0) (unit 1) (in_bom yes) (on_board yes) (dnp no)
  (property "Reference" "#PWR10" (at 143.51 83.82 0) (effects (font (size 1.27 1.27)) hide))
  (property "Value" "GND" (at 143.51 81.28 0) (effects (font (size 1.27 1.27))))
  (property "Footprint" "" (at 143.51 77.47 0) (effects (font (size 1.27 1.27)) hide))
  (property "Datasheet" "" (at 143.51 77.47 0) (effects (font (size 1.27 1.27)) hide)) (pin "1"))

 (symbol (lib_id "Heater12VControl-rescue:GND") (at 170.18 74.93 0) (unit 1) (in_bom yes) (on_board yes) (dnp no)
  (property "Reference" "#PWR12" (at 170.18 81.28 0) (effects (font (size 1.27 1.27)) hide))
  (property "Value" "GND" (at 170.18 78.74 0) (effects (font (size 1.27 1.27))))
  (property "Footprint" "" (at 170.18 74.93 0) (effects (font (size 1.27 1.27)) hide))
  (property "Datasheet" "" (at 170.18 74.93 0) (effects (font (size 1.27 1.27)) hide)) (pin "1"))

 (symbol (lib_id "Heater12VControl-rescue:Conn_01x04") (at 190.5 90.17 0) (unit 1) (in_bom yes) (on_board yes) (dnp no)
  (property "Reference" "LCD1" (at 190.5 85.09 0) (effects (font (size 1.27 1.27))))
  (property "Value" "LCD" (at 190.5 97.79 0) (effects (font (size 1.27 1.27))))
  (property "Footprint" "Pin_Headers:Pin_Header_Straight_1x04_Pitch2.54mm" (at 190.5 90.17 0) (effects (font (size 1.27 1.27)) hide))
  (property "Datasheet" "" (at 190.5 90.17 0) (effects (font (size 1.27 1.27)) hide)) (pin "1") (pin "2") (pin "3") (pin "4"))

 (symbol (lib_id "Heater12VControl-rescue:GND") (at 185.42 95.25 0) (unit 1) (in_bom yes) (on_board yes) (dnp no)
  (property "Reference" "#PWR15" (at 185.42 101.6 0) (effects (font (size 1.27 1.27)) hide))
  (property "Value" "GND" (at 185.42 99.06 0) (effects (font (size 1.27 1.27))))
  (property "Footprint" "" (at 185.42 95.25 0) (effects (font (size 1.27 1.27)) hide))
  (property "Datasheet" "" (at 185.42 95.25 0) (effects (font (size 1.27 1.27)) hide)) (pin "1"))

 (symbol (lib_id "Heater12VControl-rescue:VCC") (at 180.34 92.71 0) (unit 1) (in_bom yes) (on_board yes) (dnp no)
  (property "Reference" "#PWR14" (at 180.34 96.52 0) (effects (font (size 1.27 1.27)) hide))
  (property "Value" "VCC" (at 180.34 89.154 0) (effects (font (size 1.27 1.27))))
  (property "Footprint" "" (at 180.34 92.71 0) (effects (font (size 1.27 1.27)) hide))
  (property "Datasheet" "" (at 180.34 92.71 0) (effects (font (size 1.27 1.27)) hide)) (pin "1"))

 (symbol (lib_id "Heater12VControl-rescue:+12V") (at 91.44 41.91 0) (unit 1) (in_bom yes) (on_board yes) (dnp no)
  (property "Reference" "#PWR2" (at 91.44 45.72 0) (effects (font (size 1.27 1.27)) hide))
  (property "Value" "+12V" (at 91.44 38.354 0) (effects (font (size 1.27 1.27))))
  (property "Footprint" "" (at 91.44 41.91 0) (effects (font (size 1.27 1.27)) hide))
  (property "Datasheet" "" (at 91.44 41.91 0) (effects (font (size 1.27 1.27)) hide)) (pin "1"))

 (symbol (lib_id "Heater12VControl-rescue:+12V") (at 167.64 63.5 0) (unit 1) (in_bom yes) (on_board yes) (dnp no)
  (property "Reference" "#PWR11" (at 167.64 67.31 0) (effects (font (size 1.27 1.27)) hide))
  (property "Value" "+12V" (at 167.64 59.944 0) (effects (font (size 1.27 1.27))))
  (property "Footprint" "" (at 167.64 63.5 0) (effects (font (size 1.27 1.27)) hide))
  (property "Datasheet" "" (at 167.64 63.5 0) (effects (font (size 1.27 1.27)) hide)) (pin "1"))

 (symbol (lib_id "Heater12VControl-rescue:D") (at 167.64 67.31 90) (unit 1) (in_bom yes) (on_board yes) (dnp no)
  (property "Reference" "D1" (at 165.1 67.31 0) (effects (font (size 1.27 1.27))))
  (property "Value" "D" (at 170.18 67.31 0) (effects (font (size 1.27 1.27))))
  (property "Footprint" "Diodes_SMD:D_SOD-123F" (at 167.64 67.31 0) (effects (font (size 1.27 1.27)) hide))
  (property "Datasheet" "" (at 167.64 67.31 0) (effects (font (size 1.27 1.27)) hide)) (pin "1") (pin "2"))

 (symbol (lib_id "Heater12VControl-rescue:Rotary_Encoder_Switch") (at 120.65 97.79 0) (mirror y) (unit 1) (in_bom yes) (on_board yes) (dnp no)
  (property "Reference" "SW1" (at 120.65 91.186 0) (effects (font (size 1.27 1.27))))
  (property "Value" "Rotary_Encoder" (at 120.65 87.63 0) (effects (font (size 1.27 1.27))))
  (property "Footprint" "KiCadCustomLibs:SF-ROTARY-ENCODER" (at 123.19 93.726 0) (effects (font (size 1.27 1.27)) hide))
  (property "Datasheet" "" (at 120.65 91.186 0) (effects (font (size 1.27 1.27)) hide)) (pin "1") (pin "2") (pin "3") (pin "4") (pin "5"))

 (symbol (lib_id "Heater12VControl-rescue:GND") (at 109.22 95.25 0) (unit 1) (in_bom yes) (on_board yes) (dnp no)
  (property "Reference" "#PWR4" (at 109.22 101.6 0) (effects (font (size 1.27 1.27)) hide))
  (property "Value" "GND" (at 109.22 99.06 0) (effects (font (size 1.27 1.27))))
  (property "Footprint" "" (at 109.22 95.25 0) (effects (font (size 1.27 1.27)) hide))
  (property "Datasheet" "" (at 109.22 95.25 0) (effects (font (size 1.27 1.27)) hide)) (pin "1"))

 (symbol (lib_id "Heater12VControl-rescue:GND") (at 130.81 102.87 0) (unit 1) (in_bom yes) (on_board yes) (dnp no)
  (property "Reference" "#PWR8" (at 130.81 109.22 0) (effects (font (size 1.27 1.27)) hide))
  (property "Value" "GND" (at 130.81 106.68 0) (effects (font (size 1.27 1.27))))
  (property "Footprint" "" (at 130.81 102.87 0) (effects (font (size 1.27 1.27)) hide))
  (property "Datasheet" "" (at 130.81 102.87 0) (effects (font (size 1.27 1.27)) hide)) (pin "1"))

 (symbol (lib_id "Heater12VControl-rescue:C_Small") (at 129.54 113.03 0) (unit 1) (in_bom yes) (on_board yes) (dnp no)
  (property "Reference" "C1" (at 129.794 111.252 0) (effects (font (size 1.27 1.27)) (justify left)))
  (property "Value" "22n" (at 129.794 115.062 0) (effects (font (size 1.27 1.27)) (justify left)))
  (property "Footprint" "Capacitors_SMD:C_0603" (at 129.54 113.03 0) (effects (font (size 1.27 1.27)) hide))
  (property "Datasheet" "" (at 129.54 113.03 0) (effects (font (size 1.27 1.27)) hide)) (pin "1") (pin "2"))

 (symbol (lib_id "Heater12VControl-rescue:C_Small") (at 139.7 113.03 0) (unit 1) (in_bom yes) (on_board yes) (dnp no)
  (property "Reference" "C3" (at 139.954 111.252 0) (effects (font (size 1.27 1.27)) (justify left)))
  (property "Value" "22n" (at 139.954 115.062 0) (effects (font (size 1.27 1.27)) (justify left)))
  (property "Footprint" "Capacitors_SMD:C_0603" (at 139.7 113.03 0) (effects (font (size 1.27 1.27)) hide))
  (property "Datasheet" "" (at 139.7 113.03 0) (effects (font (size 1.27 1.27)) hide)) (pin "1") (pin "2"))

 (symbol (lib_id "Heater12VControl-rescue:C_Small") (at 134.62 113.03 0) (unit 1) (in_bom yes) (on_board yes) (dnp no)
  (property "Reference" "C2" (at 134.874 111.252 0) (effects (font (size 1.27 1.27)) (justify left)))
  (property "Value" "22n" (at 134.874 115.062 0) (effects (font (size 1.27 1.27)) (justify left)))
  (property "Footprint" "Capacitors_SMD:C_0603" (at 134.62 113.03 0) (effects (font (size 1.27 1.27)) hide))
  (property "Datasheet" "" (at 134.62 113.03 0) (effects (font (size 1.27 1.27)) hide)) (pin "1") (pin "2"))

 (symbol (lib_id "Heater12VControl-rescue:GND") (at 134.62 116.84 0) (unit 1) (in_bom yes) (on_board yes) (dnp no)
  (property "Reference" "#PWR9" (at 134.62 123.19 0) (effects (font (size 1.27 1.27)) hide))
  (property "Value" "GND" (at 134.62 120.65 0) (effects (font (size 1.27 1.27))))
  (property "Footprint" "" (at 134.62 116.84 0) (effects (font (size 1.27 1.27)) hide))
  (property "Datasheet" "" (at 134.62 116.84 0) (effects (font (size 1.27 1.27)) hide)) (pin "1"))

 (symbol (lib_id "Heater12VControl-rescue:Conn_01x01") (at 85.09 41.91 180) (unit 1) (in_bom yes) (on_board yes) (dnp no)
  (property "Reference" "12V" (at 85.09 44.45 0) (effects (font (size 1.27 1.27))))
  (property "Value" "PWR" (at 85.09 39.37 0) (effects (font (size 1.27 1.27))))
  (property "Footprint" "Pin_Headers:Pin_Header_Angled_1x01_Pitch2.54mm" (at 85.09 41.91 0) (effects (font (size 1.27 1.27)) hide))
  (property "Datasheet" "" (at 85.09 41.91 0) (effects (font (size 1.27 1.27)) hide)) (pin "1"))

 (symbol (lib_id "Heater12VControl-rescue:Conn_01x01") (at 85.09 49.53 180) (unit 1) (in_bom yes) (on_board yes) (dnp no)
  (property "Reference" "GND" (at 85.09 52.07 0) (effects (font (size 1.27 1.27))))
  (property "Value" "PWR" (at 85.09 46.99 0) (effects (font (size 1.27 1.27))))
  (property "Footprint" "Pin_Headers:Pin_Header_Angled_1x01_Pitch2.54mm" (at 85.09 49.53 0) (effects (font (size 1.27 1.27)) hide))
  (property "Datasheet" "" (at 85.09 49.53 0) (effects (font (size 1.27 1.27)) hide)) (pin "1"))

 (sheet_instances (path "" (page "1"))))
